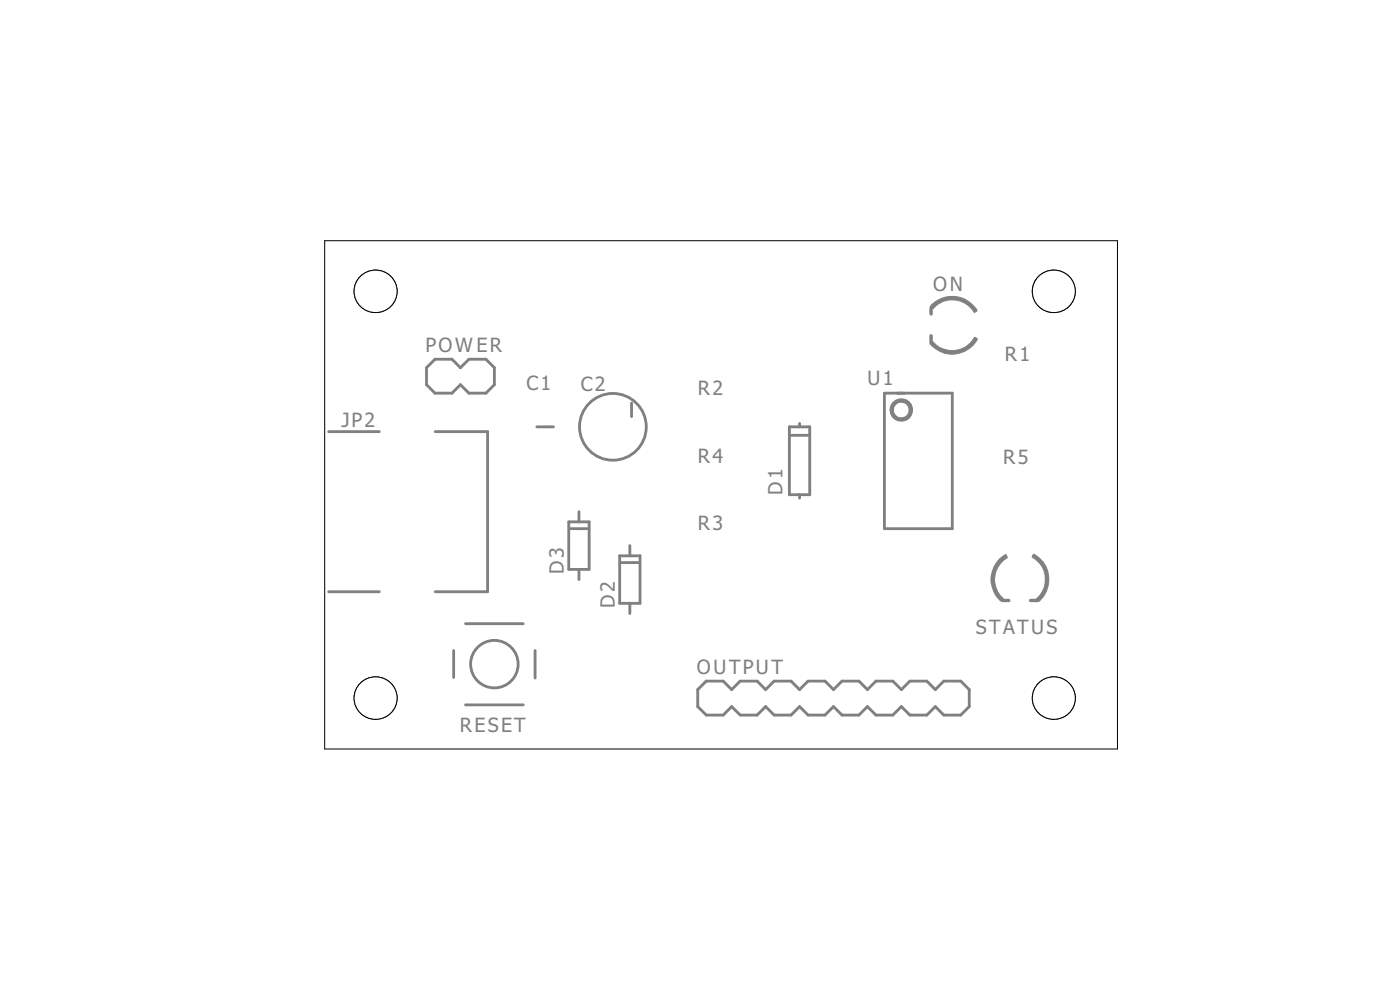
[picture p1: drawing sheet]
<svg xmlns="http://www.w3.org/2000/svg" width="105mm" height="74mm" viewBox="0 0 105 74" stroke-linecap="round" stroke-linejoin="round" font-family="sans-serif">
<g fill="none" stroke="#808080" stroke-width=".21">
<path d="M24.6 32.3h3.8M32.6 26.9h1.2l.7 .6 .6-.6h1.3l.6 .6v1.3l-.6 .6h-1.3l-.6-.6-.7 .6h-1.2l-.7-.6v-1.3zM32.6 32.3h3.9v12h-3.9M40.2 31.9h1.2M42.6 39.1h1.5v3.5h-1.5zM42.7 39.6h1.3M43.3 38.3v.8M47.3 30.2v1M59.1 31.9h1.5v5.1h-1.5zM59.2 32.6h1.3M59.8 31.7v.2M59.8 37v.3"/>
<path d="M66.2 29.4h5.1v10.2h-5.1zM24.6 44.3h3.8M34 48.7v2M34.8 52.7h4.4M34.8 46.7h4.4M40 48.7v2M43.3 42.6v.8M46.4 41.6h1.5v3.5h-1.5zM46.5 42.1h1.3M47.1 40.8v.8M47.1 45.1v.8M52.9 51h1.2l.7 .6 .6-.6h1.3l.6 .6 .6-.6h1.3l.6 .6 .7-.6h1.2l.7 .6 .6-.6h1.3l.6 .6 .7-.6h1.2l.7 .6 .6-.6h1.3l.6 .6 .6-.6h1.3l.6 .6v1.3l-.6 .6h-1.3l-.6-.6-.6 .6h-1.3l-.6-.6-.7 .6h-1.2l-.7-.6-.6 .6h-1.3l-.6-.6-.7 .6h-1.2l-.7-.6-.6 .6h-1.3l-.6-.6-.6 .6h-1.3l-.6-.6-.7 .6h-1.2l-.7-.6v-1.3z"/>
<circle cx="45.9" cy="31.9" r="2.5"/>
<circle cx="37" cy="49.7" r="1.78"/>
</g>
<g fill="#808080" stroke="#808080" stroke-width=".07">
<path d="M69.6 25.7l.2-.2a1.83 1.83 0 0 0 1.5 .7v.3a2.2 2.2 0 0 1-1.7-.8z" fill-rule="evenodd"/>
<path d="M71.3 26.2a1.9 1.9 0 0 0 1.6-1l.3 .2a2.13 2.13 0 0 1-1.9 1.1z" fill-rule="evenodd"/>
<path d="M69.7 22.8a2.23 2.23 0 0 1 1.6-.6v.2a1.82 1.82 0 0 0-1.5 .7l-.2-.2z" fill-rule="evenodd"/>
<path d="M71.3 22.2a2.08 2.08 0 0 1 1.8 1.1l-.2 .1a1.9 1.9 0 0 0-1.6-1z" fill-rule="evenodd"/>
<path d="M78.2 43.4h.3a2.09 2.09 0 0 1-.8 1.6l-.1-.2a1.91 1.91 0 0 0 .6-1.4z" fill-rule="evenodd"/>
<path d="M77.3 41.5a2.04 2.04 0 0 1 1.2 1.9h-.3a1.83 1.83 0 0 0-1-1.7z" fill-rule="evenodd"/>
<path d="M74.2 43.4h.2a2.03 2.03 0 0 0 .7 1.4l-.1 .2a2.11 2.11 0 0 1-.8-1.6z" fill-rule="evenodd"/>
<path d="M74.8 41.8l.5-.3 .1 .2a1.98 1.98 0 0 0-1 1.7h-.2a2.33 2.33 0 0 1 .6-1.6z" fill-rule="evenodd"/>
<path d="M66.8 30.2a.84 .84 0 0 1 1.3 0 .84 .84 0 0 1-.4 1.3 .84 .84 0 0 1-1.1-.8h.3a.59 .59 0 0 1 .8-.5 .59 .59 0 0 1 .1 1 .59 .59 0 0 1-.9-.3v-.2h-.3z" fill-rule="evenodd"/>
</g>
<path d="M69.7 23.1v.4M69.7 25.1v.5M75 44.9h.5M77.1 44.9h.5" fill="none" stroke="#808080" stroke-width=".25"/>
<g fill="none" stroke="#000" stroke-width=".07">
<path d="M24.3 18h59.3v38h-59.3z"/>
<circle cx="78.9" cy="21.8" r="1.6"/>
</g>
<circle cx="78.9" cy="21.8" r="1.6" fill="#fff" stroke="#000" stroke-width=".07"/>
<circle cx="78.9" cy="52.2" r="1.6" fill="none" stroke="#000" stroke-width=".07"/>
<circle cx="78.9" cy="52.2" r="1.6" fill="#fff" stroke="#000" stroke-width=".07"/>
<circle cx="28.1" cy="52.2" r="1.6" fill="none" stroke="#000" stroke-width=".07"/>
<circle cx="28.1" cy="52.2" r="1.6" fill="#fff" stroke="#000" stroke-width=".07"/>
<circle cx="28.1" cy="21.8" r="1.6" fill="none" stroke="#000" stroke-width=".07"/>
<circle cx="28.1" cy="21.8" r="1.6" fill="#fff" stroke="#000" stroke-width=".07"/>
<g font-size="1.8" fill="#808080">
<text x="69.8" y="21.8">ON</text>
<text x="31.8" y="26.3">POWER</text>
<text x="39.4" y="29.2">C1</text>
<text x="43.5" y="29.3">C2</text>
<text x="52.2" y="29.5">R2</text>
<text x="64.9" y="28.8">U1</text>
<text x="75.2" y="27">R1</text>
<text x="25.6" y="31.9">JP2</text>
<text x="52.2" y="34.6">R4</text>
<text x="75.1" y="34.7">R5</text>
<text x="52.2" y="39.7">R3</text>
<text x="58.6" y="37" transform="rotate(-90 58.6 37)">D1</text>
<text x="42.2" y="43" transform="rotate(-90 42.2 43)">D3</text>
<text x="46" y="45.5" transform="rotate(-90 46 45.5)">D2</text>
<text x="73" y="47.4">STATUS</text>
<text x="52.1" y="50.4">OUTPUT</text>
<text x="34.4" y="54.8">RESET</text>
</g>
</svg>
